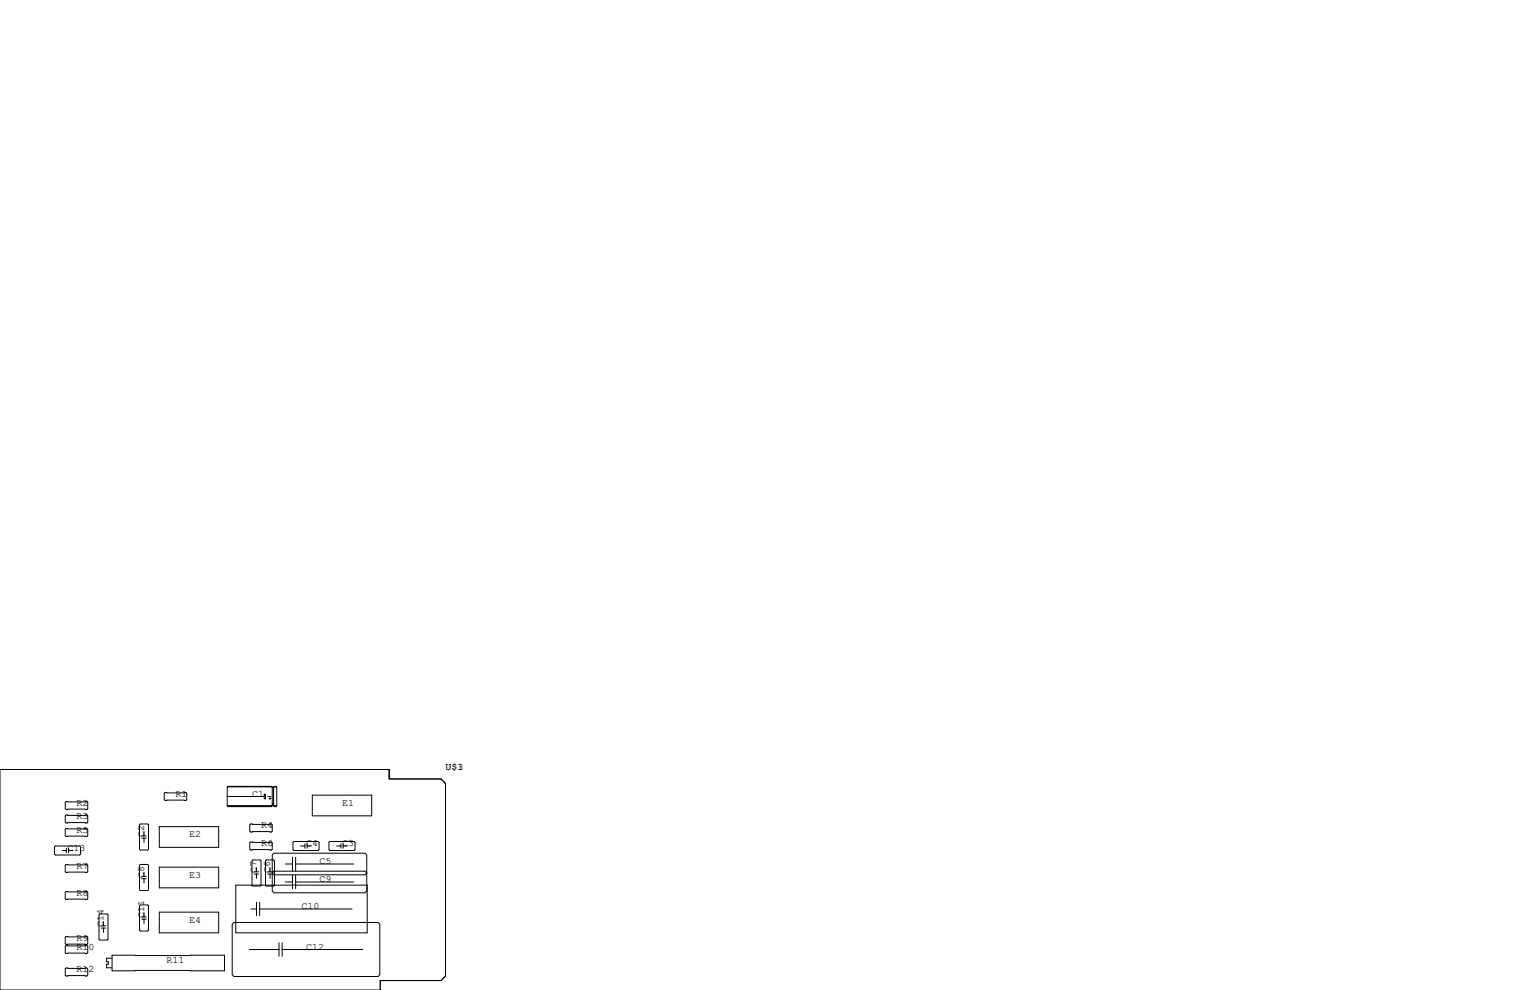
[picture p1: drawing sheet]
<svg xmlns="http://www.w3.org/2000/svg" width="432mm" height="279mm" viewBox="0 0 432 279" stroke-linecap="round" stroke-linejoin="round" font-family="sans-serif">
<g fill="none" stroke="#000" stroke-width=".28">
<path d="M0 217.2h109.9v2.6h14.6l1.2 1.3v54.4l-1.2 1.2h-17.2v2.7h-107.3zM15.6 238.8h6.9l.2 .2v2l-.2 .3h-6.9l-.2-.3v-2zM18.7 233.8h5.8l.3 .3v1.7l-.3 .3h-5.8l-.3-.3v-1.7zM18.7 226.2h5.8l.3 .2v1.8l-.3 .3h-5.8l-.3-.3v-1.8zM18.7 230h5.8l.3 .3v1.7l-.3 .3h-5.8l-.3-.3v-1.7zM18.7 239.4v1.3M19.4 239.4v1.3M39.6 232.5h2.1l.2 .3v6.8l-.2 .3h-2.1l-.2-.3v-6.8zM40 235.9h1.3M40 236.6h1.3M40.6 234.7v1.2M40.6 236.6v1.1"/>
<path d="M45 233.3h16.7v5.8h-16.7zM46.6 223.6h5.9l.2 .3v1.8l-.2 .2h-5.9l-.2-.2v-1.8zM64.1 227.4h14M64.1 224.8h10.4M64.3 222.1h12.4M64.4 227.5h12.2M70.7 232.5h5.9l.2 .3v1.8l-.2 .2h-5.9l-.2-.2v-1.8zM70.7 237.6h5.9l.2 .3v1.7l-.2 .3h-5.9l-.2-.3v-1.7zM74.6 224.2h.3v1.2h-.3zM75.6 224.8h.9M75.9 225.4h.6M76.2 225.1v.5"/>
<path d="M76.6 221.9h-12.2l-.3 .3v5.2M76.6 221.9l.2 .3M76.6 221.9l-12.2 .1M76.8 222.2v5.2l-.2 .2h-12.2l-.3-.2M76.8 226.8h.4M76.8 222.2h.4M76.8 222.3h.4M77 227.3h.1M77.2 222.2v5.2l.3 .2h.4l.2-.2M77.3 222.1h.7M77.5 227.5h.4M77.9 221.9l.2 .3v5.2"/>
<path d="M77.9 221.9h-.4l-.3 .3M77.9 221.9l-.4 .1M82.7 237.7l.2-.2h6.9l.2 .2v2.1l-.2 .2h-6.9l-.2-.2zM84.8 238.8h1.3M86.1 238.1v1.3M86.7 238.8h1.2M86.7 238.1v1.3M88.1 224.4h16.8v5.9h-16.8zM93.1 237.5h6.8l.3 .2v2.1l-.3 .2h-6.8l-.3-.2v-2.1zM95 238.8h1.2M96.2 238.1v1.3M96.9 238.8h1.1"/>
<path d="M96.9 238.1v1.3M17.5 240h1.2M18.7 251.6h5.8l.3 .2v1.8l-.3 .3h-5.8l-.3-.3v-1.8zM18.7 244h5.8l.3 .2v1.8l-.3 .3h-5.8l-.3-.3v-1.8zM19.4 240h1.2M28.2 257.9h2l.3 .3v6.8l-.3 .3h-2l-.3-.3v-6.8zM39.4 255.7l.2-.3h2.1l.2 .3v6.8l-.2 .3h-2.1l-.2-.3zM39.6 244h2.1l.2 .2v6.9l-.2 .2h-2.1l-.2-.2v-6.9zM40 247.3h1.3M40 248h1.3M40 258.8h1.3M40 259.4h1.3"/>
<path d="M40.6 246.1v1.2M40.6 248v1.2M40.6 257.6v1.2M40.6 259.4v1.2M45 257.4h16.7v5.9h-16.7zM45 244.7h16.7v5.9h-16.7zM66.5 249.8h37.1v13.5h-37.1zM70.8 256.5h1.6M71.4 242.7h2l.3 .3v6.8l-.3 .3h-2l-.3-.3v-6.8zM71.8 246.7h1.2M71.8 246h1.2M72.4 244.9v1.1"/>
<path d="M72.4 246.7v1.2M72.4 254.6v3.8M73.3 256.5h26.1M73.3 254.6v3.8M75.2 242.7h2l.3 .3v6.8l-.3 .3h-2l-.3-.3v-6.8zM75.6 246.7h1.2M75.6 246h1.2M76.2 244.9v1.1M76.2 246.7v1.2M76.8 246.4l.5-.5h25.7l.5 .5-.5 .5h-25.7zM77.3 240.8h25.7l.5 .5v10.2l-.5 .5h-25.7l-.5-.5v-10.2zM80.5 243.8h2.1"/>
<path d="M80.5 248.9h2.1M82.6 241.9v3.8M82.6 247v3.8M83.4 241.9v3.8M83.4 247v3.8M83.4 243.8h16.4M83.4 248.9h16.4M18.7 266.8h5.8l.3 .3v1.8l-.3 .2h-5.8l-.3-.2v-1.8zM18.7 264.3h5.8l.3 .2v1.8l-.3 .3h-5.8l-.3-.3v-1.8zM18.7 273.2h5.8l.3 .2v1.8l-.3 .3h-5.8l-.3-.3v-1.8zM28.6 261.9h1.2M28.6 261.3h1.2"/>
<path d="M29.2 260.1v1.2M29.2 261.9v1.2M31.5 270.4h-1.4v1h.5v.7h-.5v1h1.4M31.6 269.6h31.8v4.4h-31.8zM65.5 260.9l.5-.6h40.7l.5 .6v14.2l-.5 .5h-40.7l-.5-.5zM70.4 268h8.3M78.7 266.1v3.8M79.6 266.1v3.8M79.6 268h22.8"/>
</g>
<g font-size="2.8">
<text x="125.7" y="217.2">U$1</text>
<text x="125.7" y="217.2">U$3</text>
<text x="21.6" y="227.3">R2</text>
<text x="49.5" y="224.8">R1</text>
<text x="71.1" y="224.8">C1</text>
<text x="96.5" y="227.3">E1</text>
<text x="21.6" y="231.1">R3</text>
<text x="73.7" y="233.7">R4</text>
<text x="21.6" y="234.9">R5</text>
<text x="40.6" y="236.2" transform="rotate(-90 40.6 236.2)">C2</text>
<text x="53.3" y="236.2">E2</text>
<text x="73.7" y="238.8">R6</text>
<text x="86.4" y="238.8">C4</text>
<text x="96.5" y="238.8">C3</text>
<text x="19" y="240">C13</text>
<text x="21.6" y="245.1">R7</text>
<text x="90.2" y="243.8">C5</text>
<text x="40.6" y="247.6" transform="rotate(-90 40.6 247.6)">C8</text>
<text x="53.3" y="247.6">E3</text>
<text x="72.4" y="246.4" transform="rotate(-90 72.4 246.4)">C7</text>
<text x="76.2" y="246.4" transform="rotate(-90 76.2 246.4)">C6</text>
<text x="90.2" y="248.9">C9</text>
<text x="21.6" y="252.7">R8</text>
<text x="85.1" y="256.5">C10</text>
<text x="29.2" y="261.6" transform="rotate(-90 29.2 261.6)">C14</text>
<text x="40.6" y="259.1" transform="rotate(-90 40.6 259.1)">C11</text>
<text x="53.3" y="260.3">E4</text>
<text x="21.6" y="268">R10</text>
<text x="21.6" y="265.4">R9</text>
<text x="86.4" y="268">C12</text>
<text x="21.6" y="274.3">R12</text>
<text x="47" y="271.8">R11</text>
</g>
</svg>
